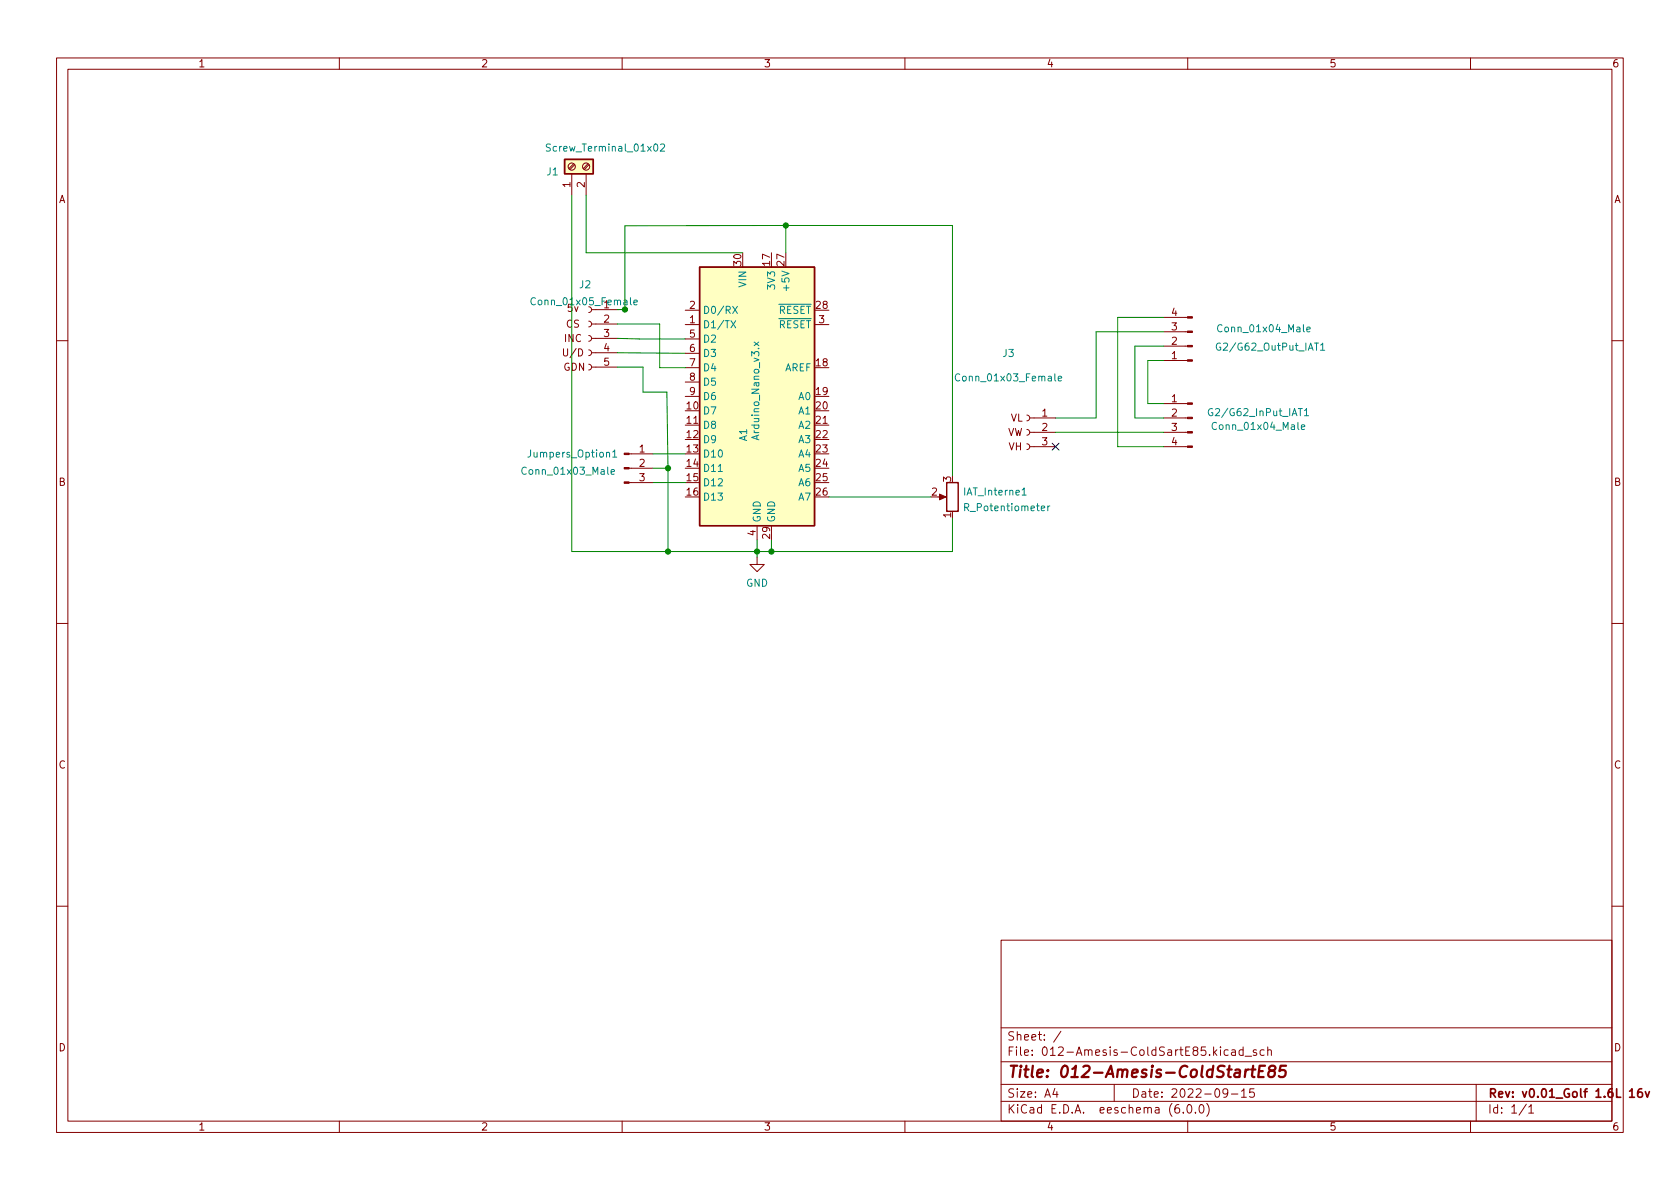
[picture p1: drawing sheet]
<svg xmlns="http://www.w3.org/2000/svg" width="297mm" height="210mm" viewBox="0 0 297 210" stroke-linecap="round" stroke-linejoin="round" font-family="sans-serif">
<path d="M0 .2h297v210.1h-297z" fill="#fff" stroke="#fff" stroke-width=".18"/>
<g fill="none" stroke="#840000" stroke-width=".18">
<path d="M10 10.2h277v190.1h-277zM12 12.2h273v186.1h-273zM60 10.2v2M110 10.2v2M160 10.2v2M210 10.2v2M260 10.2v2M101.1 30.7v3.8M101.4 29l-.8 .8M101.6 29.1l-.8 .9M103.6 30.7v3.8M104 29l-.9 .8"/>
<path d="M104.1 29.1l-.8 .9M104.1 59.3l.3 .2 .2 .3-.2 .4-.3 .1M104.1 56.8l.3 .1 .2 .4-.2 .4-.3 .1M104.1 54.2l.3 .2 .2 .4-.2 .3-.3 .2M104.6 59.8h4.6M104.6 57.3h4.6M105.4 54.8h3.8M121.2 57.4h2.5M121.2 54.9h2.5M121.2 59.9h2.5M144 57.4h2.6M205.7 56.1h4.3"/>
<path d="M205.7 58.7h4.3M10 60.2h2M104.1 64.4l.3 .2 .2 .3-.2 .4-.3 .1M104.1 61.9l.3 .1 .2 .4-.2 .3-.3 .2M104.6 64.9h4.6M104.6 62.4h4.6M121.2 75.2h2.5M121.2 62.5h2.5M121.2 65h2.5M121.2 67.6h2.5M121.2 70.1h2.5M144 75.2h2.6"/>
<path d="M181.6 78.5l.3 .1 .2 .4-.2 .3-.3 .2M181.6 75.9l.3 .2 .2 .3-.2 .4-.3 .2M181.6 73.4l.3 .1 .2 .4-.2 .4-.3 .1M182.1 79h4.5M182.1 76.4h4.5M182.1 73.9h4.5M205.7 79h4.3M205.7 76.4h4.3M205.7 73.9h4.3M205.7 71.4h4.3M205.7 61.2h4.3M205.7 63.7h4.3"/>
<path d="M285 60.2h2M111.2 85.3h4.2M111.2 82.8h4.2M111.2 80.3h4.2M133.9 98.5v1.3h1.2l-1.2 1.3-1.3-1.3h1.3M133.9 93v2.5M165.9 87.9h1M10 110.2h2M285 110.2h2M10 160.2h2M177 166.3h108v32h-108zM285 160.2h2"/>
<path d="M60 198.3v2M110 198.3v2M160 198.3v2M177 194.8h108M177 191.8h108M177 187.8h108M177 181.8h108M186.5 192.5l-.4 1h1M186.9 193v1M187.6 182.4l-1.3 1.9M197 191.8v3M208.4 195.3a.59 .59 0 0 0-.7 .7v.5l.2 .3h.4l.2-.1 .1-.5-.2-.2-.4-.1-.3 .3"/>
<path d="M209.2 196.7v.1M210 198.3v2M210.1 195.4l.1-.1a.81 .81 0 0 1 .6 .7 .81 .81 0 0 1-.3 .8h-.1a.81 .81 0 0 1-.6-.6 .81 .81 0 0 1 .3-.8zM211.4 196.7v.1M212.1 195.5l.3-.2a.81 .81 0 0 1 .5 .7 .81 .81 0 0 1-.3 .8h-.1a.81 .81 0 0 1-.4-1.3zM213.4 195.1a1.72 1.72 0 0 1 0 2.3M217.1 193.2l-.3 .3h-.3l-.3-.3 .2-.6 .4-.1 .2 .2a.99 .99 0 0 1-.4 1.3h-.2M217.1 185.7l-.4-.1-.3 .3v.4l.2 .3h.5M217.7 193.5h1.2M217.8 185.7h.6v.9M218.4 186l-.5 .1a.29 .29 0 0 0-.2 .2 .29 .29 0 0 0 .2 .3h.5M219.5 193l.4-.5v1.5"/>
<path d="M219.5 194h.9M219.8 185.7l-.4-.1-.3 .3v.4l.1 .3h.6M219.8 185.1v1.5M220.1 186.8h1.2M221.7 192.5h-.7l-.1 .7 .2-.1 .5 .1 .2 .2-.1 .5-.2 .1-.6-.1M222.1 185.7l-.3-.1-.2 .2v.3l.5 .1v.4h-.5M223.5 185.7l-.4-.1-.3 .3v.4l.1 .3h.6M224.1 185.8l.3-.2 .3 .1 .1 .9M224.1 185.1v1.5M260 198.3v2M261 191.8v6.5M269.9 195.3l-1.3 1.9"/>
<path d="M270.3 195.8l.4-.5v1.5M270.3 196.8h.9"/>
<circle cx="101.1" cy="29.5" r=".63"/>
<circle cx="103.6" cy="29.5" r=".63"/>
</g>
<path d="M288.1 193l.5-.5v1.5M288.1 194h.9M290.3 192.5a.59 .59 0 0 0-.7 .7v.5l.1 .3h.4l.2-.1 .1-.5-.1-.2-.5-.1-.2 .3M290.9 193l.4 1 .3-1" fill="none" stroke="#840000" stroke-width=".3"/>
<path d="M220.8 189.1l-.4 .1-.2 .3M221.2 189.1h.8M221.6 188.5l-.2 1.7v.2l.4 .1M222.6 189.4h.7M223.7 188.5h-1l-.2 2h.9M224.7 189.3l-.3-.2a.44 .44 0 0 1 .4-.6l.6 .1 .1 .3a.66 .66 0 0 1-.8 .4 .65 .65 0 0 0-.3 1.1 .65 .65 0 0 0 .8-.1 .65 .65 0 0 0 .1-.9l-.2-.1M227.4 188.5h-1l-.2 .9 .3-.2 .7 .1 .1 .3-.1 .7-.4 .2h-.4l-.3-.2" fill="none" stroke="#840000" stroke-width=".4"/>
<g fill="none" stroke="#008484" stroke-width=".18">
<path d="M97.3 25.5h-.5l-.2 .1v.3l.6 .3 .1 .3-.2 .2h-.5M116.8 25.6l.5-.1 .2 .3-.8 .9h.8M94.7 52.8a.6 .6 0 0 0-.9 .4 .6 .6 0 0 0 .6 .7l.3-.1M112.1 53.5l.6-.1-.1-.3h-.3l-.2 .1v.6h.5M129.2 56.7l.9 1.3M129.5 54.2l.9 1.2M130.1 56.7l-.9 1.3M130.4 54.2l-.9 1.2M231.1 58.3l.6-.2-.1-.2-.4-.1-.1 .2v.6h.5M108.3 79.9l.4-.3v1.2M133.3 60.5l.9 .6M134.2 60.5l-.9 .6"/>
<path d="M169.7 66.2a.6 .6 0 0 0-.8 .4 .6 .6 0 0 0 .5 .8l.3-.2M187.1 66.9l.6-.1v-.2l-.4-.1-.2 .2 .1 .6h.5M214.4 72.3a.59 .59 0 0 0-.8 .6 .59 .59 0 0 0 .8 .6v-.5h-.2M215.8 60.7a.59 .59 0 0 0-.8 .6 .59 .59 0 0 0 .8 .6v-.5h-.2M230.1 75.5l.6-.1-.1-.2-.3-.1-.2 .2 .1 .6h.4M230.6 72.6l.4-.4v1.3M230.6 73.5h.8M233.5 61l.4-.3v1.2M233.5 61.9h.7M108 83.5l.7-.2-.1-.2-.4-.1-.2 .2 .1 .6h.5M108.3 80.8h.8M127 83.4h.7"/>
<path d="M180.7 87.5h.7M185.3 89.5v.8M185.6 89.5l-.3 .2"/>
</g>
<g fill="#840000" stroke="#840000" stroke-width=".18">
<path d="M166.1 87.4l1.2 .5-1.2 .5z"/>
<path d="M210 78.9h.8v.2h-.8z"/>
<path d="M210 76.3h.8v.3h-.8z"/>
<path d="M210 73.8h.8v.2h-.8z"/>
<path d="M210 71.2h.8v.3h-.8z"/>
<path d="M210 56h.8v.3h-.8z"/>
<path d="M210 58.5h.8v.3h-.8z"/>
<path d="M210 61.1h.8v.2h-.8z"/>
<path d="M210 63.6h.8v.3h-.8z"/>
<path d="M110.4 85.2h.8v.3h-.8z"/>
<path d="M110.4 82.7h.8v.2h-.8z"/>
<path d="M110.4 80.1h.8v.3h-.8z"/>
</g>
<path d="M99.8 28.2h5.1v2.5h-5.1zM123.7 47.2h20.3v45.8h-20.3zM167.4 85.3h2v5.1h-2z" fill="none" stroke="#840000" stroke-width=".25"/>
<g fill="#ffffc2" stroke="#ffffc2" stroke-width=".18">
<path d="M123.7 47.2h20.3v45.8h-20.3z"/>
<path d="M99.8 28.2h5.1v2.5h-5.1z"/>
</g>
<g fill="none" stroke="#008400" stroke-width=".18">
<path d="M101.1 34.5v63h67.3v-5.8M103.6 34.5v10.2h27.7M138.9 39.9h29.5v44.2M138.9 39.9h-28.4v14.8M138.9 39.9v4.8M109.2 59.8l12 .1M109.2 57.3h7.4v7.7h4.6M205.7 58.7h-11.9v15.2h-7.2M205.7 56.1h-8.1v22.9h8.1M109.2 64.9h4.5v4.4h4.2l.2 13.5M109.2 62.4l12 .1M186.6 76.4h19.1"/>
<path d="M205.7 61.2h-5v12.7h5M205.7 63.7h-2.8v7.7h2.8M115.4 85.3h5.8M115.4 80.3h5.8M115.4 82.8h2.7M118.1 82.8v14.7M133.9 95.5v3M136.4 95.5v2M146.6 87.9h18"/>
</g>
<path d="M186 78.4l1.2 1.2M187.2 78.4l-1.2 1.2" fill="none" stroke="#000084" stroke-width=".18"/>
<g fill="#008400" stroke="#008400" stroke-width=".18">
<circle cx="133.9" cy="97.5" r=".46"/>
<circle cx="136.4" cy="97.5" r=".46"/>
<circle cx="138.9" cy="39.9" r=".46"/>
<circle cx="118.1" cy="97.5" r=".46"/>
<circle cx="118.1" cy="82.8" r=".46"/>
<circle cx="110.5" cy="54.7" r=".46"/>
</g>
<text font-size="2.8" fill="#840000" x="178" y="190.6">Title: 012-Amesis-ColdStartE85</text>
<g font-size="2.1" fill="#840000">
<text x="178" y="184">Sheet: /</text>
<text x="178" y="186.7">File: 012-Amesis-ColdSartE85.kicad_sch</text>
<text x="178" y="196.9">KiCad E.D.A. eeschema (6.0.0)</text>
<text x="178" y="194.1">Size: A4</text>
<text x="200" y="194.1">Date: 2022-09-15</text>
<text x="263" y="194.1">Rev: v0.01_Golf 1.6L 16v</text>
<text x="263" y="196.9">Id: 1/1</text>
</g>
<g font-size="1.8" fill="#840000">
<text x="35" y="11.9">1</text>
<text x="85" y="11.9">2</text>
<text x="135" y="11.9">3</text>
<text x="185" y="11.9">4</text>
<text x="235" y="11.9">5</text>
<text x="285" y="11.9">6</text>
<text x="10.3" y="35.9">A</text>
<text x="100.8" y="33.1" transform="rotate(-90 100.8 33.1)">1</text>
<text x="103.4" y="33.1" transform="rotate(-90 103.4 33.1)">2</text>
<text x="285.3" y="35.9">A</text>
<text x="131.1" y="47" transform="rotate(-90 131.1 47)">30</text>
<text x="136.1" y="47" transform="rotate(-90 136.1 47)">17</text>
<text x="138.7" y="47" transform="rotate(-90 138.7 47)">27</text>
<text x="100.1" y="57.9">CS</text>
<text x="106.8" y="57">2</text>
<text x="106.8" y="59.6">3</text>
<text x="121.9" y="57.1">1</text>
<text x="121.9" y="54.6">2</text>
<text x="121.9" y="59.7">5</text>
<text x="144.3" y="54.6">28</text>
<text x="144.8" y="57.1">3</text>
<text x="207.2" y="58.4">3</text>
<text x="207.2" y="55.9">4</text>
<text x="99.6" y="65.6">GDN</text>
<text x="99.8" y="60.5">INC</text>
<text x="99.8" y="63">U/D</text>
<text x="106.8" y="62.1">4</text>
<text x="106.8" y="64.7">5</text>
<text x="121.9" y="62.2">6</text>
<text x="121.9" y="64.8">7</text>
<text x="144.3" y="64.8">18</text>
<text x="207.2" y="63.5">1</text>
<text x="207.2" y="61">2</text>
<text x="121.9" y="67.3">8</text>
<text x="121.9" y="69.8">9</text>
<text x="144.3" y="69.8">19</text>
<text x="207.2" y="71.1">1</text>
<text x="121.4" y="72.4">10</text>
<text x="121.4" y="74.9">11</text>
<text x="121.4" y="77.5">12</text>
<text x="144.3" y="72.4">20</text>
<text x="144.3" y="74.9">21</text>
<text x="144.3" y="77.5">22</text>
<text x="178.1" y="77.1">VW</text>
<text x="178.7" y="74.5">VL</text>
<text x="184.2" y="73.7">1</text>
<text x="184.2" y="76.2">2</text>
<text x="207.2" y="73.7">2</text>
<text x="207.2" y="76.2">3</text>
<text x="113" y="80">1</text>
<text x="113" y="82.5">2</text>
<text x="121.4" y="80">13</text>
<text x="121.4" y="82.5">14</text>
<text x="144.3" y="80">23</text>
<text x="144.3" y="82.5">24</text>
<text x="178.3" y="79.6">VH</text>
<text x="184.2" y="78.7">3</text>
<text x="207.2" y="78.7">4</text>
<text x="10.3" y="85.9">B</text>
<text x="113" y="85.1">3</text>
<text x="121.4" y="85.1">15</text>
<text x="121.4" y="87.6">16</text>
<text x="144.3" y="85.1">25</text>
<text x="144.3" y="87.6">26</text>
<text x="164.7" y="87.6">2</text>
<text x="168.1" y="85.2" transform="rotate(-90 168.1 85.2)">3</text>
<text x="285.3" y="85.9">B</text>
<text x="133.6" y="94.7" transform="rotate(-90 133.6 94.7)">4</text>
<text x="136.1" y="95.2" transform="rotate(-90 136.1 95.2)">29</text>
<text x="168.1" y="91.5" transform="rotate(-90 168.1 91.5)">1</text>
<text x="10.3" y="135.9">C</text>
<text x="285.3" y="135.9">C</text>
<text x="10.3" y="185.9">D</text>
<text x="285.3" y="185.9">D</text>
<text x="35" y="199.9">1</text>
<text x="85" y="199.9">2</text>
<text x="135" y="199.9">3</text>
<text x="185" y="199.9">4</text>
<text x="235" y="199.9">5</text>
<text x="285" y="199.9">6</text>
</g>
<g font-size="1.8" fill="#008484">
<text x="97.3" y="26.8">Screw_Terminal_01x02</text>
<text x="96.7" y="31">J1</text>
<text x="102.5" y="51">J2</text>
<text x="132" y="50.7" transform="rotate(-90 132 50.7)">VIN</text>
<text x="137" y="50.9" transform="rotate(-90 137 50.9)">3V3</text>
<text x="139.6" y="50.9" transform="rotate(-90 139.6 50.9)">+5V</text>
<text x="100.3" y="55.1">5v</text>
<text x="106.8" y="54.5">1</text>
<text x="124.2" y="58">D1/TX</text>
<text x="124.2" y="55.5">D0/RX</text>
<text x="136.2" y="55.5">~{RESET}</text>
<text x="136.2" y="58">~{RESET}</text>
<text x="215.8" y="58.7">Conn_01x04_Male</text>
<text x="124.2" y="60.6">D2</text>
<text x="124.2" y="63.1">D3</text>
<text x="124.2" y="65.7">D4</text>
<text x="138.7" y="65.7">AREF</text>
<text x="177.3" y="63.1">J3</text>
<text x="215.7" y="62">G2/G62_OutPut_IAT1</text>
<text x="124.2" y="68.2">D5</text>
<text x="124.2" y="70.7">D6</text>
<text x="141.2" y="70.7">A0</text>
<text x="169.6" y="67.4">Conn_01x03_Female</text>
<text x="124.2" y="73.3">D7</text>
<text x="124.2" y="75.8">D8</text>
<text x="134.2" y="77.4" transform="rotate(-90 134.2 77.4)">Arduino_Nano_v3.x</text>
<text x="141.2" y="73.3">A1</text>
<text x="141.2" y="75.8">A2</text>
<text x="214.3" y="73.6">G2/G62_InPut_IAT1</text>
<text x="214.8" y="76">Conn_01x04_Male</text>
<text x="92.8" y="83.9">Conn_01x03_Male</text>
<text x="93.7" y="80.9">Jumpers_Option1</text>
<text x="124.2" y="78.4">D9</text>
<text x="124.2" y="80.9">D10</text>
<text x="124.2" y="83.4">D11</text>
<text x="132.1" y="78" transform="rotate(-90 132.1 78)">A1</text>
<text x="141.2" y="78.4">A3</text>
<text x="141.2" y="80.9">A4</text>
<text x="141.2" y="83.4">A5</text>
<text x="124.2" y="86">D12</text>
<text x="124.2" y="88.5">D13</text>
<text x="141.2" y="86">A6</text>
<text x="141.2" y="88.5">A7</text>
<text x="170.6" y="87.6">IAT_Interne1</text>
<text x="134.5" y="92.5" transform="rotate(-90 134.5 92.5)">GND</text>
<text x="137" y="92.5" transform="rotate(-90 137 92.5)">GND</text>
<text x="170.9" y="90.4">R_Potentiometer</text>
<text x="131.9" y="103.7">GND</text>
</g>
<text font-size="1.8" fill="#008400" x="94.5" y="54">Conn_01x05_Female</text>
</svg>
